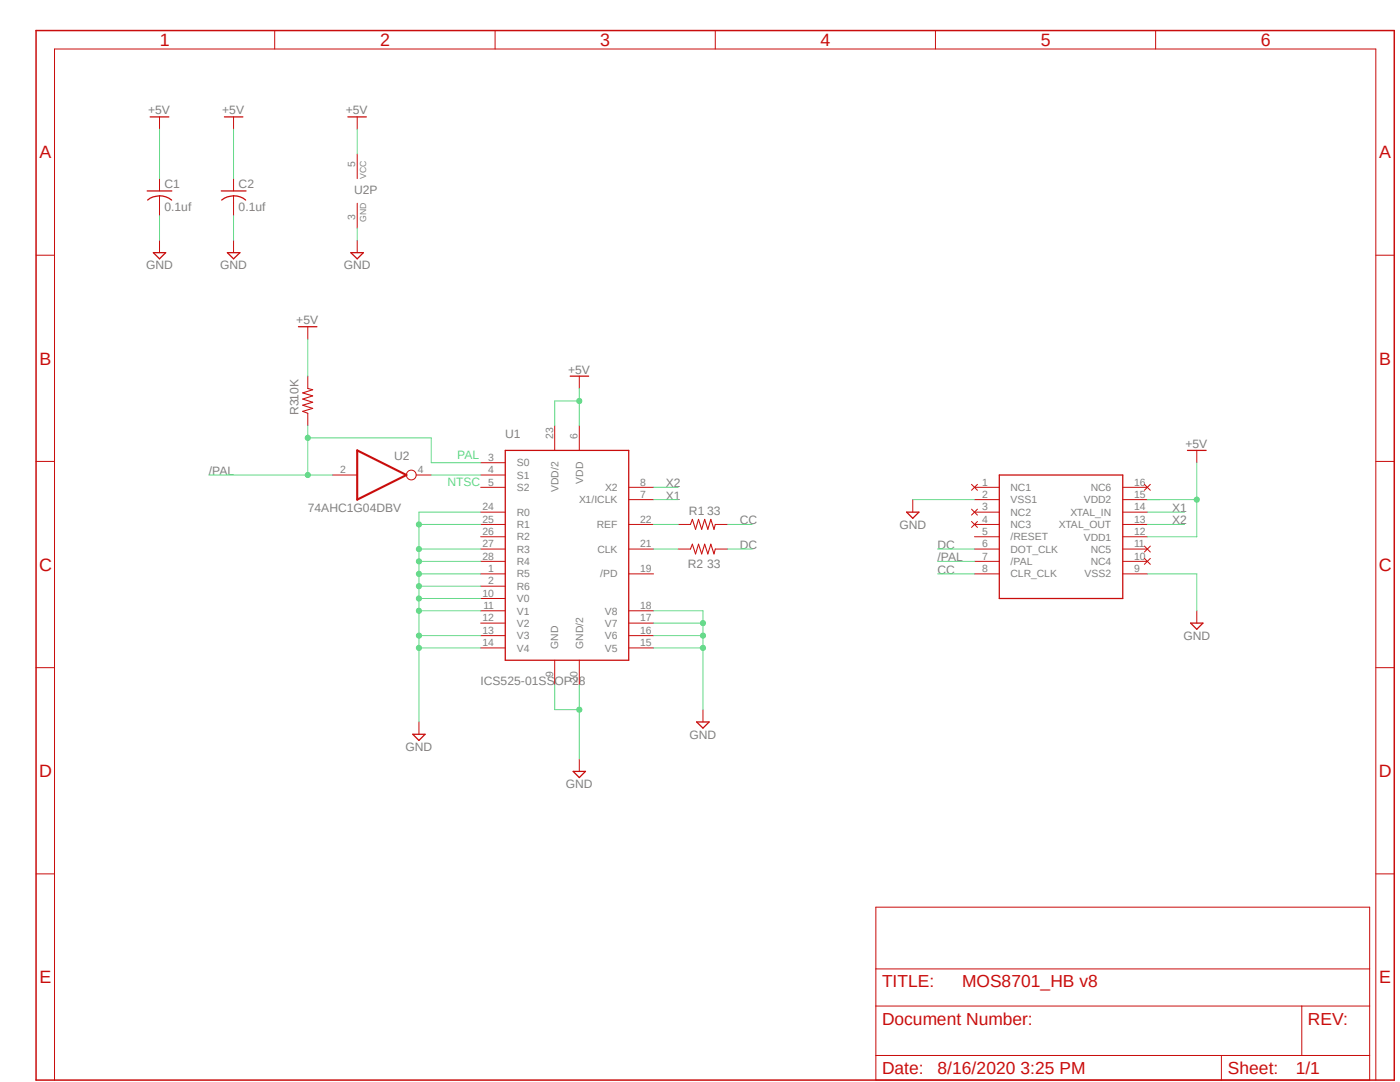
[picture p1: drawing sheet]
<svg xmlns="http://www.w3.org/2000/svg" width="279mm" height="216mm" viewBox="0 0 279 216" stroke-linecap="round" stroke-linejoin="round" font-family="sans-serif">
<path d="M6.7 5.8l271.8 210.1M278.6 5.8l-271.8 210.1" fill="none" stroke="#fff" stroke-width=".2"/>
<g fill="none" stroke="#c90d0c" stroke-width=".2">
<path d="M54.8 6.1v3.7M98.8 6.1v3.7M142.7 6.1v3.7M186.7 6.1v3.7M230.6 6.1v3.7M31.8 23.3v2.5M31.8 35.6v2.5M31.8 39.1v4M46.6 23.3v2.5M46.6 35.6v2.5M46.6 39.1v4M71.3 23.3v2.5"/>
<path d="M71.3 30.7v4.9M7.2 50.9h3.7M31.8 48v2.4M46.6 48v2.4M71.3 40.6v4.9M71.3 48v2.4M274.6 50.9h3.7M61.4 65.2v2.5M61.4 75.1v2.4M115.6 75.1v2.4M7.2 92.1h3.7M61.4 82.5v2.4"/>
<path d="M66.3 94.8h5M83.1 94.8h3M95.9 92.3h4.9M95.9 94.8h4.9M95.9 97.2h4.9M110.7 84.9v5M115.6 84.9v5M125.5 97.2h4.9M125.5 99.7h4.9M182.2 99.7v2.5M193.9 96.6l1.2 1.2M194.5 97.2h4.9"/>
<path d="M194.5 99.7h4.9M195.1 96.6l-1.2 1.2M224.1 97.2h4.9M224.1 99.7h4.9M228.4 96.6l1.2 1.2M229.6 96.6l-1.2 1.2M238.8 89.9v2.4M274.6 92.1h3.7M95.9 114.5h4.9M95.9 117h4.9M95.9 119.4h4.9M95.9 112h4.9"/>
<path d="M95.9 109.6h4.9M95.9 107.1h4.9M95.9 104.6h4.9M95.9 102.2h4.9M125.5 114.5h4.9M125.5 109.6h4.9M125.5 104.6h4.9M135.3 109.6h2.5M135.3 104.6h2.5M142.7 109.6h2.5M142.7 104.6h2.5M193.9 101.6l1.2 1.2"/>
<path d="M193.9 104.1l1.2 1.1M194.5 114.5h4.9M194.5 112h4.9M194.5 109.6h4.9M194.5 107.1h4.9M194.5 104.6h4.9M194.5 102.2h4.9M195.1 101.6l-1.2 1.2M195.1 104.1l-1.2 1.1M224.1 114.5h4.9M224.1 112h4.9M224.1 109.6h4.9"/>
<path d="M224.1 107.1h4.9M224.1 104.6h4.9M224.1 102.2h4.9M228.4 111.4l1.2 1.2M228.4 109l1.2 1.2M229.6 111.4l-1.2 1.2M229.6 109l-1.2 1.2M7.2 133.2h3.7M95.9 121.9h4.9M95.9 124.3h4.9M95.9 126.8h4.9M95.9 129.3h4.9"/>
<path d="M110.7 131.7v5M115.6 131.7v5M125.5 121.9h4.9M125.5 124.3h4.9M125.5 126.8h4.9M125.5 129.3h4.9M238.8 121.9v2.4M274.6 133.2h3.7M83.6 144.1v2.4M115.6 151.5v2.4M140.3 141.6v2.5M7.2 174.4h3.7"/>
<path d="M274.6 174.4h3.7M174.8 181h98.5v34.5h-98.5zM174.8 193.3h98.5M10.9 215.5v-205.7h263.7v205.7M174.8 200.7h98.5M174.8 210.6h98.5M243.8 210.6v4.9M259.8 200.7v9.9"/>
<circle cx="82.1" cy="94.8" r=".98"/>
</g>
<g fill="none" stroke="#c90d0c" stroke-width=".25">
<path d="M29.4 38.1h4.9M29.5 39.9a3.8 3.8 0 0 1 4.7 0M30 23.3h3.7M44.2 38.1h4.9M44.2 39.9a3.8 3.8 0 0 1 4.8 0M44.8 23.3h3.7M69.4 23.3h3.7M30.6 50.4h2.5l-1.3 1.2zM45.4 50.4h2.5l-1.3 1.2zM70 50.4h2.5l-1.2 1.2zM59.6 65.2h3.6M113.8 75.1h3.7"/>
<path d="M100.8 89.9h24.7v41.8h-24.7zM199.4 94.8h24.7v24.6h-24.7zM237 89.9h3.7M180.9 102.2h2.5l-1.2 1.2zM237.6 124.3h2.5l-1.3 1.3zM82.4 146.5h2.4l-1.2 1.2zM114.4 153.9h2.4l-1.2 1.3zM139 144.1h2.5l-1.2 1.2z"/>
</g>
<path d="M61.4 77.5l1 .3-2 .6 2 .6-2 .6 2 .7-2 .6 2 .6-2 .6 1 .4M137.8 104.6l.4-1 .6 2 .6-2 .6 2 .6-2 .7 2 .6-2 .6 2 .2-1M137.8 109.6l.4-1 .6 1.9 .6-1.9 .6 1.9 .6-1.9 .7 1.9 .6-1.9 .6 1.9 .2-.9" fill="none" stroke="#c90d0c" stroke-width=".21"/>
<path d="M7.2 6.1h271.1v209.4h-271.1z" fill="none" stroke="#c90d0c" stroke-width=".3"/>
<path d="M71.3 89.9l9.8 4.9-9.8 4.9z" fill="none" stroke="#c90d0c" stroke-width=".42"/>
<path d="M83.6 104.6h12.3M95.9 102.2h-12.3v41.9" fill="none" stroke="#62d987" stroke-width=".2"/>
<circle cx="83.6" cy="104.6" r=".51" fill="#62d987"/>
<g fill="none" stroke="#62d987" stroke-width=".2">
<path d="M83.6 109.6h12.3"/>
<circle cx="83.6" cy="104.6" r=".51"/>
</g>
<circle cx="83.6" cy="109.6" r=".51" fill="#62d987"/>
<g fill="none" stroke="#62d987" stroke-width=".2">
<path d="M83.6 112h12.3"/>
<circle cx="83.6" cy="109.6" r=".51"/>
</g>
<circle cx="83.6" cy="112" r=".51" fill="#62d987"/>
<g fill="none" stroke="#62d987" stroke-width=".2">
<path d="M83.6 114.5h12.3"/>
<circle cx="83.6" cy="112" r=".51"/>
</g>
<circle cx="83.6" cy="114.5" r=".51" fill="#62d987"/>
<g fill="none" stroke="#62d987" stroke-width=".2">
<path d="M83.6 117h12.3"/>
<circle cx="83.6" cy="114.5" r=".51"/>
</g>
<circle cx="83.6" cy="117" r=".51" fill="#62d987"/>
<g fill="none" stroke="#62d987" stroke-width=".2">
<path d="M83.6 119.4h12.3"/>
<circle cx="83.6" cy="117" r=".51"/>
</g>
<circle cx="83.6" cy="119.4" r=".51" fill="#62d987"/>
<g fill="none" stroke="#62d987" stroke-width=".2">
<path d="M83.6 121.9h12.3"/>
<circle cx="83.6" cy="119.4" r=".51"/>
</g>
<circle cx="83.6" cy="121.9" r=".51" fill="#62d987"/>
<g fill="none" stroke="#62d987" stroke-width=".2">
<path d="M83.6 126.8h12.3"/>
<circle cx="83.6" cy="121.9" r=".51"/>
</g>
<circle cx="83.6" cy="126.8" r=".51" fill="#62d987"/>
<g fill="none" stroke="#62d987" stroke-width=".2">
<path d="M83.6 129.3h12.3"/>
<circle cx="83.6" cy="126.8" r=".51"/>
</g>
<circle cx="83.6" cy="129.3" r=".51" fill="#62d987"/>
<g fill="none" stroke="#62d987" stroke-width=".2">
<path d="M130.4 121.9h9.9v19.7M130.4 124.3h9.9"/>
<circle cx="83.6" cy="129.3" r=".51"/>
</g>
<circle cx="140.3" cy="124.3" r=".51" fill="#62d987"/>
<g fill="none" stroke="#62d987" stroke-width=".2">
<path d="M130.4 126.8h9.9"/>
<circle cx="140.3" cy="124.3" r=".51"/>
</g>
<circle cx="140.3" cy="126.8" r=".51" fill="#62d987"/>
<g fill="none" stroke="#62d987" stroke-width=".2">
<path d="M130.4 129.3h9.9"/>
<circle cx="140.3" cy="126.8" r=".51"/>
</g>
<circle cx="140.3" cy="129.3" r=".51" fill="#62d987"/>
<g fill="none" stroke="#62d987" stroke-width=".2">
<path d="M110.7 136.7v4.9h4.9M115.6 136.7v14.8"/>
<circle cx="140.3" cy="129.3" r=".51"/>
</g>
<circle cx="115.6" cy="141.6" r=".51" fill="#62d987"/>
<g fill="none" stroke="#62d987" stroke-width=".2">
<path d="M31.8 43.1v4.9M46.6 43.1v4.9M71.3 45.5v2.5M110.7 84.9v-4.9h4.9v4.9M182.2 99.7h12.3M229 114.5h9.8v7.4"/>
<circle cx="115.6" cy="141.6" r=".51"/>
</g>
<circle cx="115.6" cy="80" r=".51" fill="#62d987"/>
<g fill="none" stroke="#62d987" stroke-width=".2">
<path d="M31.8 25.8v9.8M46.6 25.8v9.8M115.6 77.5v2.5M229 99.7h2.4M238.8 92.3v14.8h-9.8"/>
<circle cx="115.6" cy="80" r=".51"/>
</g>
<circle cx="238.8" cy="99.7" r=".51" fill="#62d987"/>
<g fill="none" stroke="#62d987" stroke-width=".2">
<path d="M71.3 25.8v4.9M61.4 67.7v7.4M41.7 94.8h24.6M86.1 94.8h9.8M95.9 92.3h-9.8v-4.9h-24.7v7.4M130.4 99.7h4.9M130.4 97.2h4.9M229 99.7h9.8M130.4 104.6h4.9M130.4 109.6h4.9M145.2 104.6h4.9M145.2 109.6h4.9"/>
<path d="M187.1 109.6h7.4M187.1 114.5h7.4M187.1 112h7.4M229 102.2h7.4M229 104.6h7.4"/>
<circle cx="238.8" cy="99.7" r=".51"/>
</g>
<circle cx="61.4" cy="94.8" r=".51" fill="#62d987"/>
<g fill="none" stroke="#62d987" stroke-width=".2">
<path d="M61.4 84.9v2.5"/>
<circle cx="61.4" cy="94.8" r=".51"/>
</g>
<circle cx="61.4" cy="87.4" r=".51" fill="#62d987"/>
<circle cx="61.4" cy="87.4" r=".51" fill="none" stroke="#62d987" stroke-width=".2"/>
<g font-size="3.6" fill="#c90d0c">
<text x="31.9" y="9.2">1</text>
<text x="75.9" y="9.2">2</text>
<text x="119.8" y="9.2">3</text>
<text x="163.7" y="9.2">4</text>
<text x="207.7" y="9.2">5</text>
<text x="251.6" y="9.2">6</text>
<text x="7.9" y="31.6">A</text>
<text x="275.3" y="31.6">A</text>
<text x="7.9" y="72.8">B</text>
<text x="275.3" y="72.8">B</text>
<text x="7.8" y="113.9">C</text>
<text x="275.2" y="113.9">C</text>
<text x="7.8" y="155.1">D</text>
<text x="275.2" y="155.1">D</text>
<text x="7.9" y="196.2">E</text>
<text x="275.3" y="196.2">E</text>
</g>
<g font-size="3.5" fill="#c90d0c">
<text x="176" y="197">TITLE:</text>
<text x="192" y="197">MOS8701_HB v8</text>
<text x="176" y="204.4">Document Number:</text>
<text x="261" y="204.4">REV:</text>
<text x="176" y="214.3">Date:</text>
<text x="187.1" y="214.3">8/16/2020 3:25 PM</text>
<text x="245" y="214.3">Sheet:</text>
<text x="258.6" y="214.3">1/1</text>
</g>
<g font-size="2.4" fill="#808080">
<text x="29.5" y="22.8">+5V</text>
<text x="44.4" y="22.8">+5V</text>
<text x="69" y="22.8">+5V</text>
<text x="32.8" y="37.5">C1</text>
<text x="47.6" y="37.5">C2</text>
<text x="70.7" y="38.7">U2P</text>
<text x="32.8" y="42.2">0.1uf</text>
<text x="47.6" y="42.2">0.1uf</text>
<text x="29.2" y="53.7">GND</text>
<text x="43.9" y="53.7">GND</text>
<text x="68.6" y="53.7">GND</text>
<text x="59.1" y="64.7">+5V</text>
<text x="113.4" y="74.6">+5V</text>
<text x="59.6" y="82.8" transform="rotate(-90 59.6 82.8)">R310K</text>
<text x="100.8" y="87.4">U1</text>
<text x="236.6" y="89.4">+5V</text>
<text x="41.7" y="94.8">/PAL</text>
<text x="78.7" y="91.7">U2</text>
<text x="132.9" y="99.7">X1</text>
<text x="132.9" y="97.2">X2</text>
<text x="61.4" y="102.2">74AHC1G04DBV</text>
<text x="137.5" y="102.8">R1</text>
<text x="141.1" y="102.8">33</text>
<text x="147.7" y="104.6">CC</text>
<text x="179.5" y="105.5">GND</text>
<text x="233.9" y="102.2">X1</text>
<text x="233.9" y="104.6">X2</text>
<text x="137.3" y="113.4">R2</text>
<text x="141.1" y="113.4">33</text>
<text x="147.7" y="109.6">DC</text>
<text x="187.1" y="109.6">DC</text>
<text x="187.1" y="112">/PAL</text>
<text x="187.1" y="114.5">CC</text>
<text x="236.2" y="127.7">GND</text>
<text x="95.9" y="136.7">ICS525-01SSOP28</text>
<text x="80.9" y="149.8">GND</text>
<text x="137.6" y="147.4">GND</text>
<text x="112.9" y="157.2">GND</text>
</g>
<g font-size="2.4" fill="#62d987">
<text x="91.2" y="91.6">PAL</text>
<text x="89.3" y="97">NTSC</text>
</g>
<g font-size="2.1" fill="#808080">
<text x="70.9" y="33.4" transform="rotate(-90 70.9 33.4)">5</text>
<text x="70.9" y="44" transform="rotate(-90 70.9 44)">3</text>
<text x="110.4" y="87.6" transform="rotate(-90 110.4 87.6)">23</text>
<text x="115.3" y="87.6" transform="rotate(-90 115.3 87.6)">6</text>
<text x="67.9" y="94.4">2</text>
<text x="83.4" y="94.4">4</text>
<text x="97.5" y="92">3</text>
<text x="97.5" y="94.4">4</text>
<text x="103.1" y="93">S0</text>
<text x="103.1" y="95.5">S1</text>
<text x="96.3" y="101.8">24</text>
<text x="97.5" y="96.9">5</text>
<text x="103.1" y="98">S2</text>
<text x="111.5" y="98.2" transform="rotate(-90 111.5 98.2)">VDD/2</text>
<text x="115.6" y="100.5">X1/ICLK</text>
<text x="116.4" y="96.5" transform="rotate(-90 116.4 96.5)">VDD</text>
<text x="120.8" y="98">X2</text>
<text x="127.8" y="99.4">7</text>
<text x="127.8" y="96.9">8</text>
<text x="196" y="96.9">1</text>
<text x="196" y="99.4">2</text>
<text x="196" y="101.8">3</text>
<text x="201.7" y="98">NC1</text>
<text x="201.7" y="100.5">VSS1</text>
<text x="216.3" y="100.5">VDD2</text>
<text x="217.7" y="98">NC6</text>
<text x="226.3" y="96.9">16</text>
<text x="226.3" y="99.4">15</text>
<text x="226.3" y="101.8">14</text>
<text x="96.3" y="106.8">26</text>
<text x="96.3" y="104.3">25</text>
<text x="103.1" y="107.8">R2</text>
<text x="103.1" y="105.4">R1</text>
<text x="103.1" y="102.9">R0</text>
<text x="119.1" y="105.4">REF</text>
<text x="127.8" y="104.3">22</text>
<text x="196" y="104.3">4</text>
<text x="196" y="106.8">5</text>
<text x="201.7" y="102.9">NC2</text>
<text x="201.7" y="105.4">NC3</text>
<text x="201.7" y="107.8">/RESET</text>
<text x="211.3" y="105.4">XTAL_OUT</text>
<text x="213.6" y="102.9">XTAL_IN</text>
<text x="216.3" y="107.9">VDD1</text>
<text x="226.3" y="106.8">12</text>
<text x="226.3" y="104.3">13</text>
<text x="96.3" y="111.7">28</text>
<text x="96.3" y="109.2">27</text>
<text x="103.1" y="112.8">R4</text>
<text x="103.1" y="110.3">R3</text>
<text x="119.2" y="110.3">CLK</text>
<text x="127.8" y="109.2">21</text>
<text x="196" y="109.2">6</text>
<text x="196" y="111.7">7</text>
<text x="201.7" y="110.3">DOT_CLK</text>
<text x="201.7" y="112.8">/PAL</text>
<text x="217.7" y="112.8">NC4</text>
<text x="217.7" y="110.3">NC5</text>
<text x="226.3" y="111.7">10</text>
<text x="226.3" y="109.2">11</text>
<text x="96.3" y="119.1">10</text>
<text x="97.5" y="114.1">1</text>
<text x="97.5" y="116.6">2</text>
<text x="103.1" y="115.2">R5</text>
<text x="103.1" y="117.7">R6</text>
<text x="119.8" y="115.2">/PD</text>
<text x="127.8" y="114.1">19</text>
<text x="196" y="114.1">8</text>
<text x="201.7" y="115.2">CLR_CLK</text>
<text x="216.5" y="115.2">VSS2</text>
<text x="226.3" y="114.1">9</text>
<text x="96.3" y="124">12</text>
<text x="96.5" y="121.5">11</text>
<text x="103.1" y="120.1">V0</text>
<text x="103.1" y="122.6">V1</text>
<text x="103.1" y="125.1">V2</text>
<text x="120.7" y="122.6">V8</text>
<text x="120.7" y="125.1">V7</text>
<text x="127.8" y="121.5">18</text>
<text x="127.8" y="124">17</text>
<text x="96.3" y="126.5">13</text>
<text x="96.3" y="128.9">14</text>
<text x="103.1" y="127.6">V3</text>
<text x="103.1" y="130">V4</text>
<text x="111.4" y="129.5" transform="rotate(-90 111.4 129.5)">GND</text>
<text x="116.4" y="129.5" transform="rotate(-90 116.4 129.5)">GND/2</text>
<text x="120.7" y="127.6">V6</text>
<text x="120.7" y="130">V5</text>
<text x="127.8" y="126.5">16</text>
<text x="127.8" y="128.9">15</text>
<text x="110.4" y="135.2" transform="rotate(-90 110.4 135.2)">9</text>
<text x="115.3" y="136.3" transform="rotate(-90 115.3 136.3)">20</text>
</g>
<g font-size="1.7" fill="#808080">
<text x="73.1" y="35.6" transform="rotate(-90 73.1 35.6)">VCC</text>
<text x="73.1" y="44.3" transform="rotate(-90 73.1 44.3)">GND</text>
</g>
</svg>
